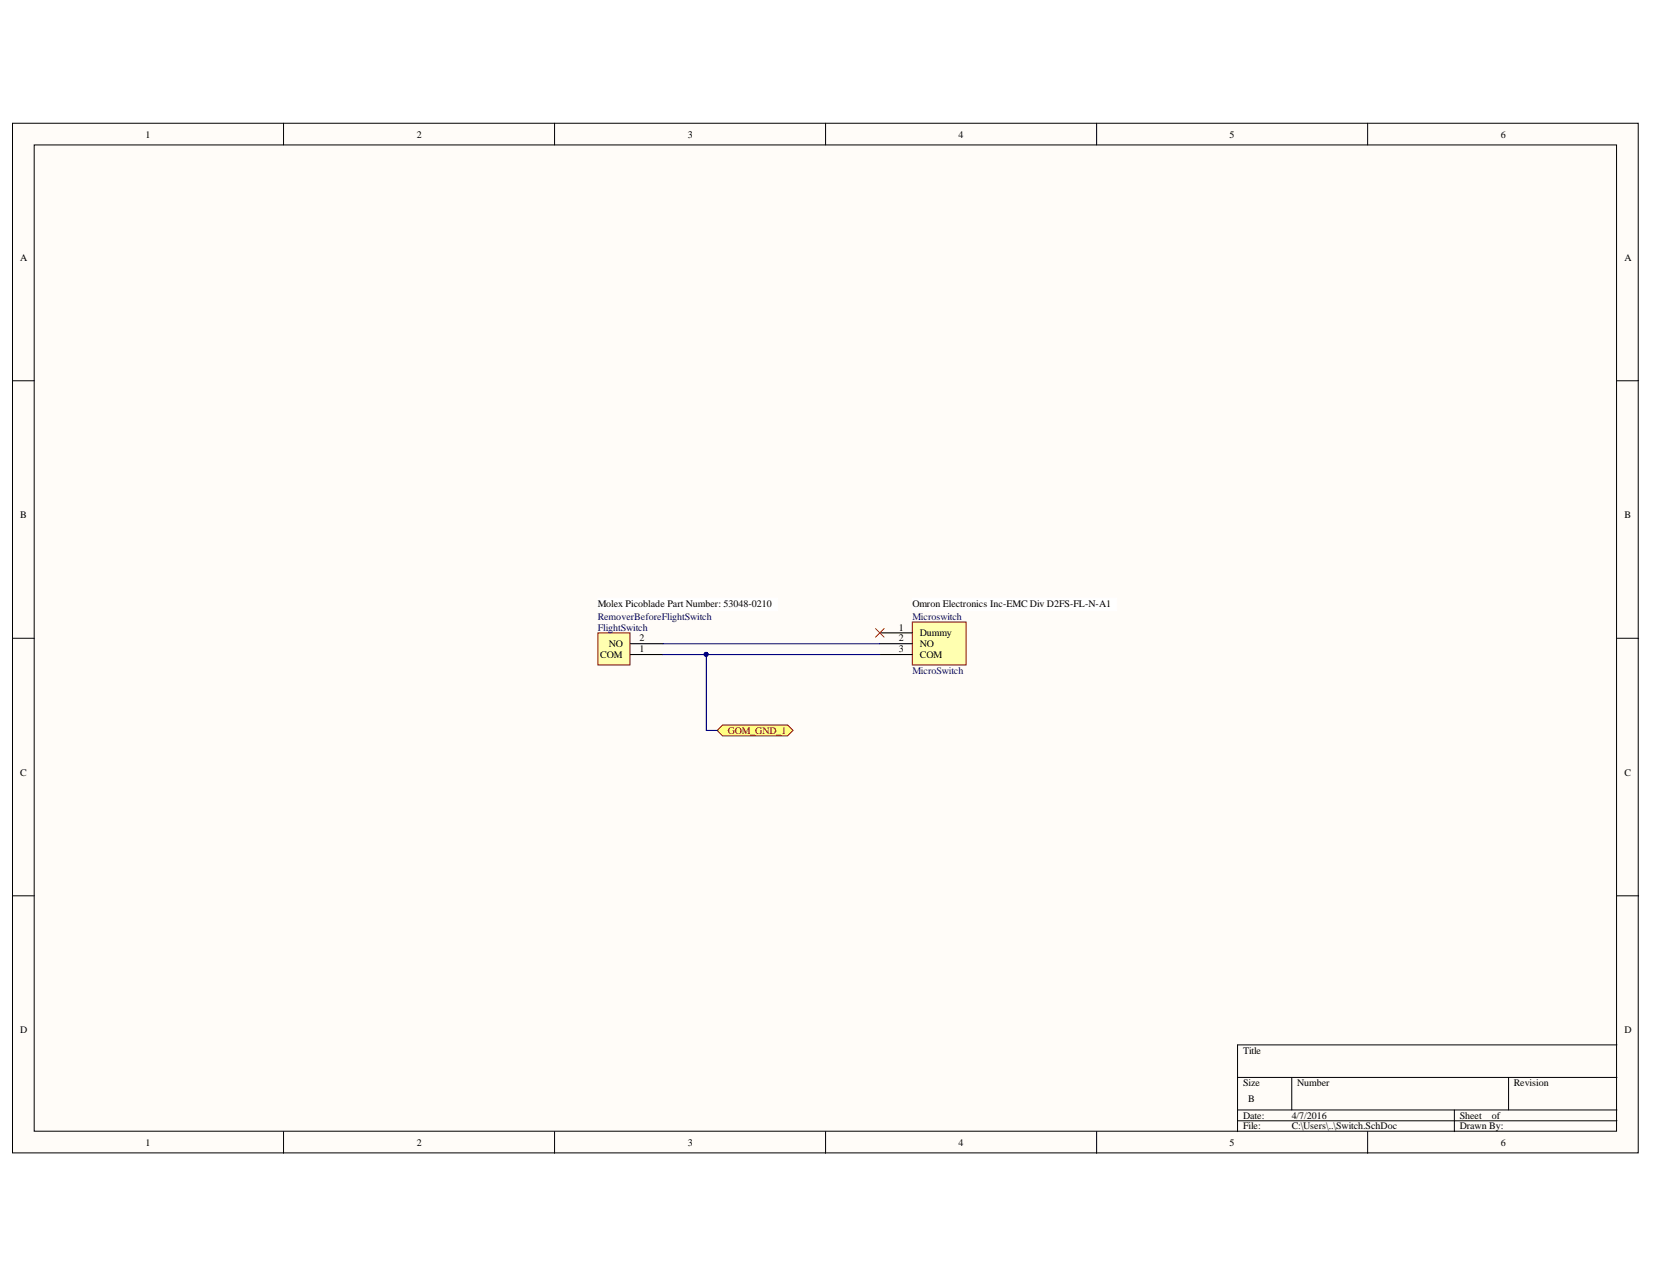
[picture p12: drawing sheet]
<svg xmlns="http://www.w3.org/2000/svg" width="279mm" height="216mm" viewBox="0 0 279 216" stroke-linecap="round" stroke-linejoin="round" font-family="sans-serif">
<g fill="#fffcf8" stroke="#000" stroke-width=".17">
<path d="M2.1 20.8h274.8v174h-274.8z"/>
<path d="M5.8 24.5h267.4v166.6h-267.4z"/>
</g>
<g fill="none" stroke="#000" stroke-width=".17">
<path d="M47.9 20.8v3.7M93.7 20.8v3.7M139.5 20.8v3.7M185.4 20.8v3.7M231.2 20.8v3.7M2.1 64.3h3.7M273.3 64.3h3.7M2.1 107.8h3.7M273.3 107.8h3.7M2.1 151.3h3.7M273.3 151.3h3.7M273.3 176.5h-64.1v14.7"/>
<path d="M47.9 191.2v3.6M93.7 191.2v3.6M139.5 191.2v3.6M185.4 191.2v3.6M209.2 182h64.1M209.2 187.5h64.1M209.2 189.3h64.1M218.3 182v5.5M231.2 191.2v3.6M245.8 187.5v3.7M255 182v5.5"/>
</g>
<path d="M101.1 106.9h5.4v5.4h-5.4z" fill="#ffffb0" stroke="#800000" stroke-width=".17"/>
<path d="M106.6 110.6h5.5M106.6 108.7h5.5" fill="none" stroke="#000" stroke-width=".18"/>
<path d="M154.2 105.1h9.1v7.2h-9.1z" fill="#ffffb0" stroke="#800000" stroke-width=".17"/>
<path d="M148.7 106.9h5.5M148.7 108.7h5.5M148.7 110.6h5.5" fill="none" stroke="#000" stroke-width=".18"/>
<path d="M121.2 123.4l.9-.9h11l.9 .9-.9 .9h-11z" fill-rule="evenodd" fill="#ffff80" stroke="#800000" stroke-width=".17"/>
<path d="M112.1 110.6h36.6M112.1 108.7h36.6M119.4 110.6v12.8h1.8" fill="none" stroke="#000080" stroke-width=".18"/>
<circle cx="119.4" cy="110.5" r=".33" fill="#000080" stroke="#000080" stroke-width=".17"/>
<path d="M148 106.2l1.4 1.4M149.4 106.2l-1.4 1.4" fill="none" stroke="#f00" stroke-width=".17"/>
<g fill="#fff" stroke="#fff" stroke-width=".17">
<path d="M101.1 101.1h30.3v2.1h-30.3z"/>
<path d="M154.2 101.1h34.6v2.1h-34.6z"/>
</g>
<g font-size="1.7">
<text x="24.6" y="23.2">1</text>
<text x="70.4" y="23.2">2</text>
<text x="116.3" y="23.2">3</text>
<text x="162" y="23.2">4</text>
<text x="207.8" y="23.2">5</text>
<text x="253.7" y="23.2">6</text>
<text x="3.4" y="44">A</text>
<text x="274.6" y="44">A</text>
<text x="3.4" y="87.6">B</text>
<text x="274.6" y="87.6">B</text>
<text x="101" y="102.5">Molex Picoblade Part Number: 53048-0210</text>
<text x="152" y="106.6">1</text>
<text x="154.2" y="102.5">Omron Electronics Inc-EMC Div D2FS-FL-N-A1</text>
<text x="155.5" y="107.4">Dummy</text>
<text x="101.5" y="111.2">COM</text>
<text x="102.9" y="109.3">NO</text>
<text x="108.1" y="110.2">1</text>
<text x="108.1" y="108.4">2</text>
<text x="152" y="108.4">2</text>
<text x="152" y="110.2">3</text>
<text x="155.5" y="109.3">NO</text>
<text x="155.5" y="111.2">COM</text>
<text x="3.4" y="131">C</text>
<text x="274.6" y="131">C</text>
<text x="3.4" y="174.6">D</text>
<text x="210.1" y="178">Title</text>
<text x="274.6" y="174.6">D</text>
<text x="210.1" y="183.5">Size</text>
<text x="219.3" y="183.5">Number</text>
<text x="255.9" y="183.5">Revision</text>
<text x="210.1" y="189">Date:</text>
<text x="210.1" y="190.8">File:</text>
<text x="211" y="186.2">B</text>
<text x="218.3" y="189">4/7/2016</text>
<text x="218.3" y="190.8">C:\Users\..\Switch.SchDoc</text>
<text x="246.7" y="189">Sheet</text>
<text x="246.7" y="190.8">Drawn By:</text>
<text x="252.2" y="189">of</text>
<text x="24.6" y="193.6">1</text>
<text x="70.4" y="193.6">2</text>
<text x="116.3" y="193.6">3</text>
<text x="162" y="193.6">4</text>
<text x="207.8" y="193.6">5</text>
<text x="253.7" y="193.6">6</text>
</g>
<g font-size="1.7" fill="#000080">
<text x="101" y="106.6">FlightSwitch</text>
<text x="101" y="104.7">RemoverBeforeFlightSwitch</text>
<text x="154.2" y="104.7">Microswitch</text>
<text x="154.2" y="113.9">MicroSwitch</text>
</g>
<text font-size="1.7" fill="#800000" x="123" y="123.9">GOM_GND_1</text>
</svg>
